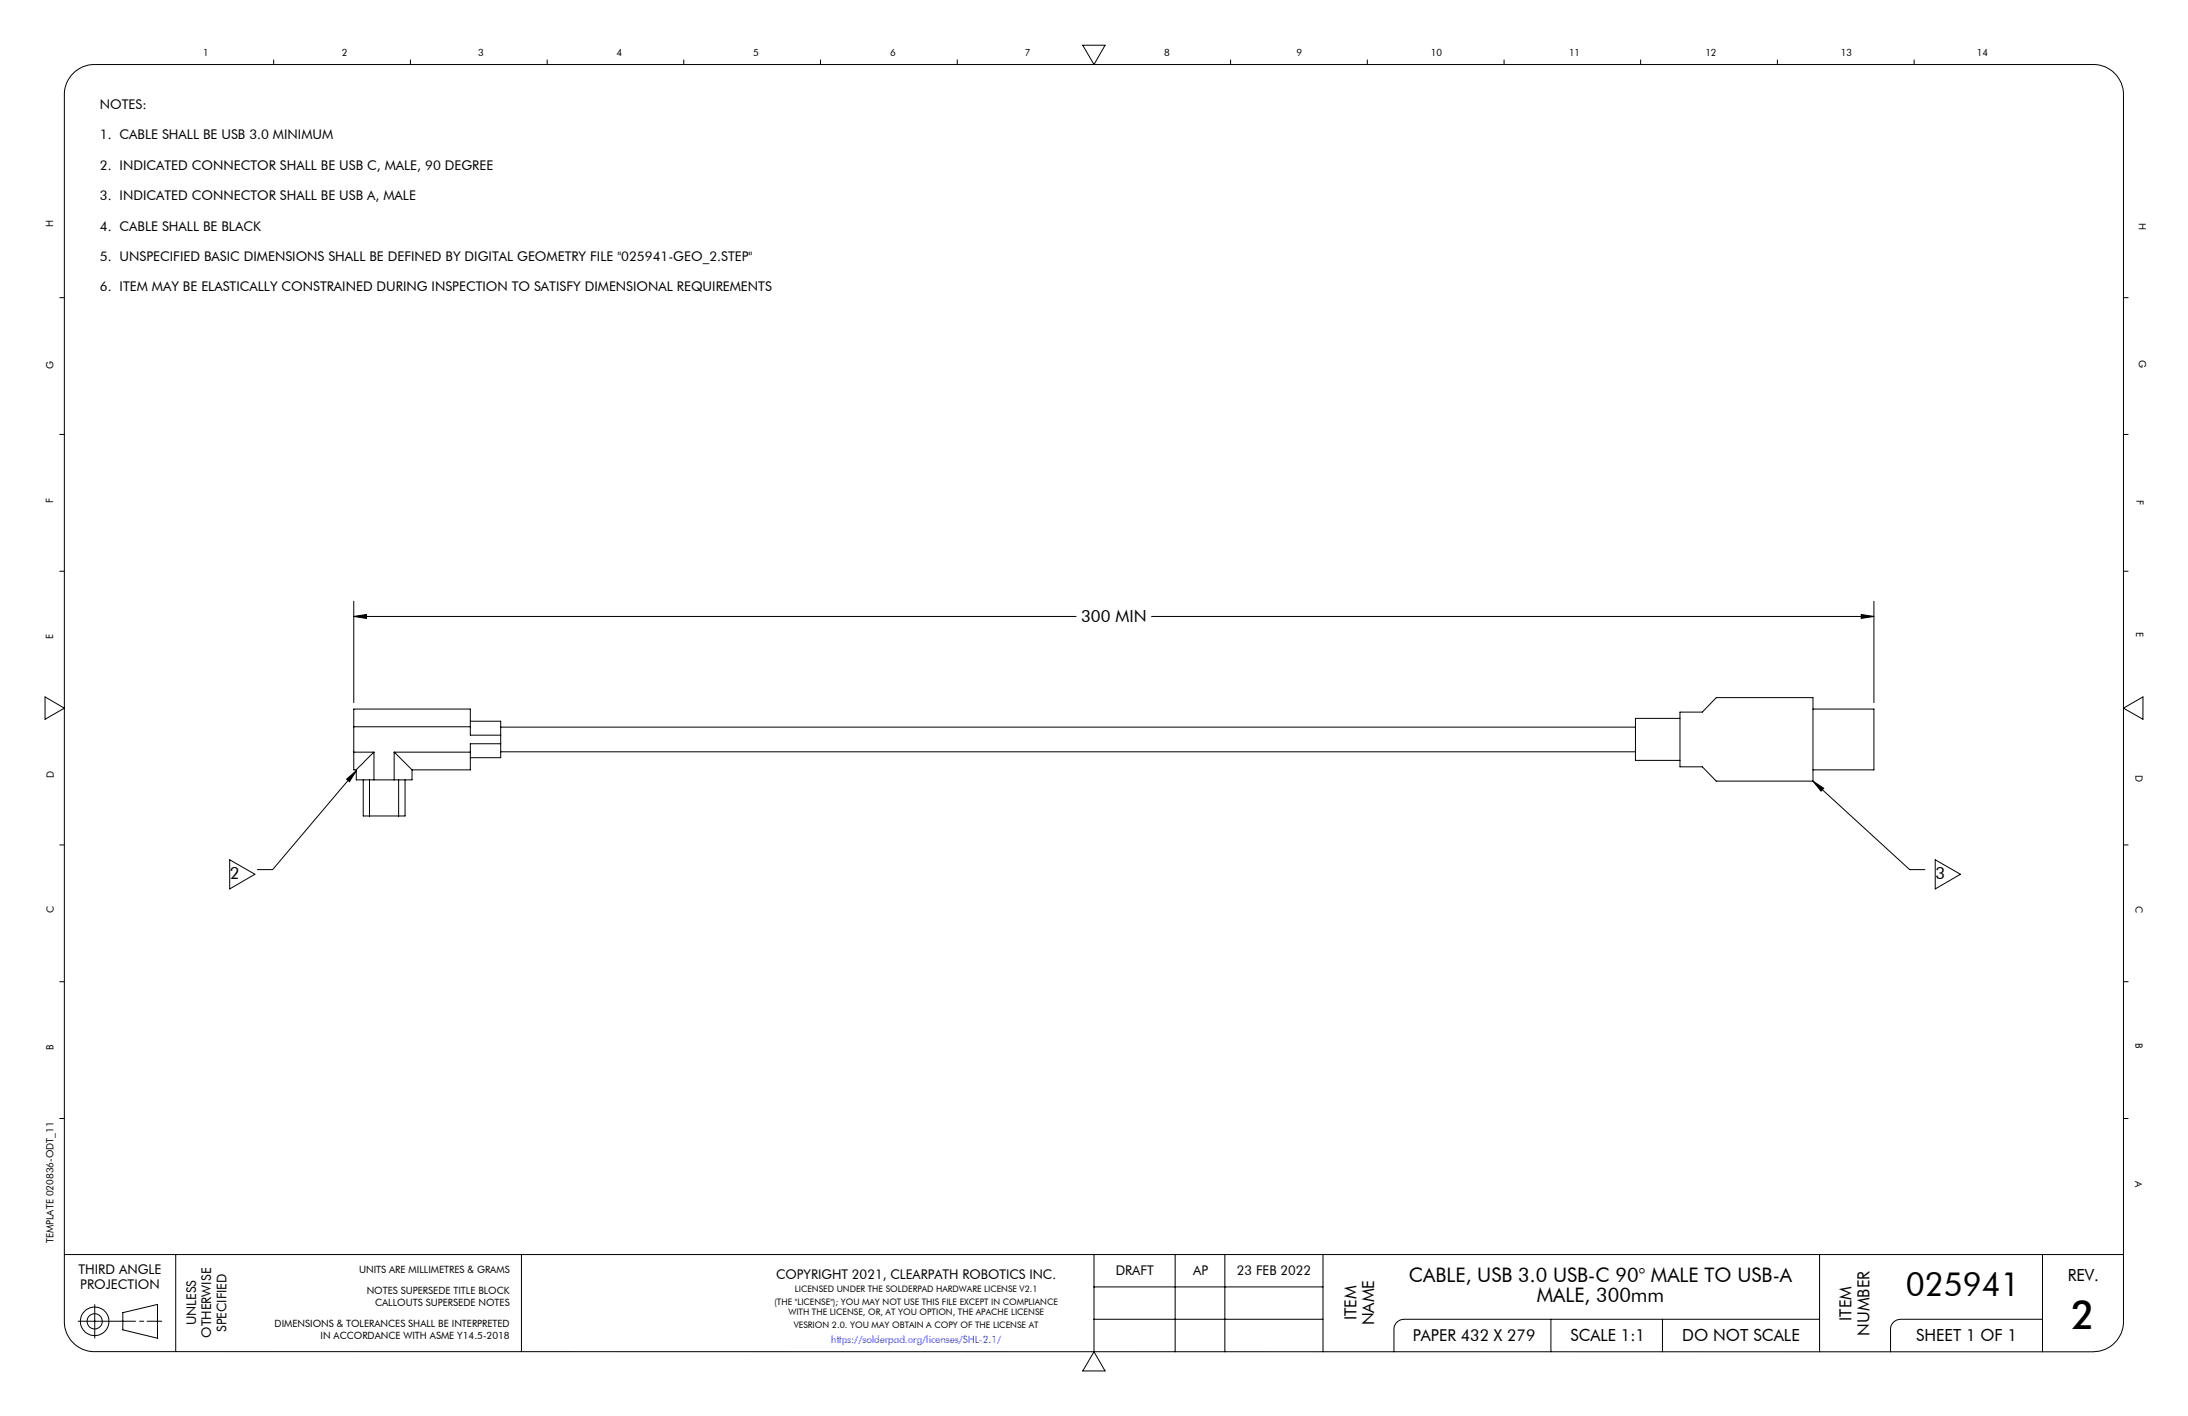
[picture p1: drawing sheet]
<svg xmlns="http://www.w3.org/2000/svg" width="432mm" height="279mm" viewBox="0 0 432 279" stroke-linecap="round" stroke-linejoin="round" font-family="sans-serif">
<g fill="none" stroke="#000" stroke-width=".2">
<path d="M14.3 14.6a5.7 5.7 0 0 1 4.4-1.9h394.4a6 6 0 0 1 6 6v242a6 6 0 0 1-6 6h-394.4a6 6 0 0 1-6-6v-242a5.9 5.9 0 0 1 1.6-4.1zM54 11.8v.9M81 11.8v.9M108 11.8v.9M134.9 11.8v.9M161.9 11.8v.9M188.9 11.8v.9M213.7 8.9h4.4l-2.2 3.8zM242.9 11.8v.9M269.8 11.8v.9M296.8 11.8v.9M323.8 11.8v.9"/>
<path d="M350.8 11.8v.9M377.8 11.8v.9M11.8 58.7h.9M419.1 58.7h.9M11.8 85.7h.9M419.1 85.7h.9M11.8 112.7h.9M69.8 118.6v20M369.8 118.6v20M419.1 112.7h.9M8.9 137.5l3.8 2.2-3.8 2.2zM69.8 121.6l2.5-.4v.8z"/>
<path d="M69.8 121.6h142.6M227.3 121.6h142.5M357.8 139.9h12v12h-12M367.3 121.2l2.5 .4-2.5 .4zM419.1 139.7l3.8-2.2v4.4zM68.4 153.7l1.9-1.6-1.3 2.1zM69.8 143.4v-3.5h23v3.5M69.8 148.4v3.5h.5M69.8 143.4v5M69.8 143.4h23M69.8 148.4h4M70.3 151.9v2h3.5"/>
<path d="M70.3 152.1l-16.5 19.5h-3M71.7 153.9v7.1h1.2M72.9 153.9v7.1M73.8 148.4l-3.5 3.5M73.8 153.9h4M73.8 148.4v5.5M77.8 148.4l3.5 3.5M77.8 148.4h15M77.8 148.4v5.5M78.7 153.9v7.1M79.9 153.9v7.1h-1.2M81.3 151.9v2h-3.5"/>
<path d="M92.8 142.3h6v2.8M92.8 148.4v3.5h-11.5M92.8 143.4v1.7h6M98.8 146.8v2.7h-6M98.8 143.5h224M98.8 148.3h224M98.8 146.8h-6v1.6M98.8 145.1v1.7M331.5 141.7h-8.7v8.3h8.7M331.5 140.5h4.5l2.7-2.8h19.1v16.4h-19.1l-2.7-2.8h-4.5zM357.8 154.1l19.1 17.5h3M357.8 154.1l2.1 1.4-.5 .6z"/>
<path d="M11.8 166.7h.9M45.3 169.7l5 2.8-5 2.9zM72.9 161h5.8M381.9 169.7l5 2.8-5 2.9zM419.1 166.7h.9M11.8 193.7h.9M419.1 193.7h.9M11.8 220.7h.9M419.1 220.7h.9M12.7 247.5h406.4M18.7 257.4v6.6M24.2 259l6.9-1.6v6.7l-6.9-1.7z"/>
<path d="M34.7 247.5v19.2M102.9 247.5v19.2M215.9 247.5v19.2M215.9 253.9h45.2M231.9 247.5v19.2M241.7 247.5v19.2M261.1 247.5v19.2M359.1 247.5v19.2M403.1 247.5v19.2M15.4 260.7h11.3M27.6 260.7h.8M29 260.7h2.9"/>
<path d="M215.9 260.3h45.2M215.9 266.7l2.2 3.8h-4.4zM306.1 260.3v6.4M328.1 260.3v6.4M359.1 260.3h-82a1.98 1.98 0 0 0-2 2v4.4M403.1 260.3h-28a1.98 1.98 0 0 0-2 2v4.4"/>
<circle cx="18.7" cy="260.7" r="1.5"/>
<circle cx="18.7" cy="260.7" r="2.82"/>
</g>
<g fill="#000">
<path d="M69.8 121.6l2.5-.4v.8zM367.3 121.2l2.5 .4-2.5 .4z"/>
<path d="M68.4 153.7l1.9-1.6-1.3 2.1zM357.8 154.1l2.1 1.4-.5 .6z"/>
</g>
<text font-size="7.9" x="408.8" y="262.3">2</text>
<text font-size="6.6" x="376.1" y="255.8">025941</text>
<g font-size="3.9">
<text x="278.1" y="253">CABLE, USB 3.0 USB-C 90° MALE TO USB-A</text>
<text x="303.3" y="257">MALE, 300mm</text>
</g>
<g font-size="3.3">
<text x="213.3" y="122.8">300 MIN</text>
<text x="45.4" y="173.5">2</text>
<text x="381.9" y="173.5">3</text>
<text x="408.1" y="252.7">REV.</text>
<text x="267.7" y="260.5" transform="rotate(-90 267.7 260.5)">ITEM</text>
<text x="271.2" y="261.5" transform="rotate(-90 271.2 261.5)">NAME</text>
<text x="365.4" y="260.6" transform="rotate(-90 365.4 260.6)">ITEM</text>
<text x="368.9" y="263.5" transform="rotate(-90 368.9 263.5)">NUMBER</text>
<text x="309.9" y="264.6">SCALE 1:1</text>
<text x="332" y="264.6">DO NOT SCALE</text>
<text x="378.2" y="264.6">SHEET 1 OF 1</text>
</g>
<text font-size="3.2" x="278.8" y="264.6">PAPER 432 X 279</text>
<g font-size="2.6">
<text x="19.7" y="21.5">NOTES:</text>
<text x="19.7" y="27.5">1. CABLE SHALL BE USB 3.0 MINIMUM</text>
<text x="19.7" y="33.5">2. INDICATED CONNECTOR SHALL BE USB C, MALE, 90 DEGREE</text>
<text x="19.7" y="39.5">3. INDICATED CONNECTOR SHALL BE USB A, MALE</text>
<text x="19.7" y="45.5">4. CABLE SHALL BE BLACK</text>
<text x="19.7" y="51.5">5. UNSPECIFIED BASIC DIMENSIONS SHALL BE DEFINED BY DIGITAL GEOMETRY FILE &quot;025941-GEO_2.STEP&quot;</text>
<text x="19.7" y="57.5">6. ITEM MAY BE ELASTICALLY CONSTRAINED DURING INSPECTION TO SATISFY DIMENSIONAL REQUIREMENTS</text>
<text x="15.5" y="251.4">THIRD ANGLE</text>
<text x="220.2" y="251.5">DRAFT</text>
<text x="235.5" y="251.5">AP</text>
<text x="244.1" y="251.5">23 FEB 2022</text>
<text x="15.8" y="254.4">PROJECTION</text>
<text x="153.2" y="252.3">COPYRIGHT 2021, CLEARPATH ROBOTICS INC.</text>
<text x="38.7" y="261.5" transform="rotate(-90 38.7 261.5)">UNLESS</text>
<text x="41.7" y="264" transform="rotate(-90 41.7 264)">OTHERWISE</text>
<text x="44.7" y="262.8" transform="rotate(-90 44.7 262.8)">SPECIFIED</text>
</g>
<g font-size="2">
<text x="40.1" y="11">1</text>
<text x="67.5" y="11">2</text>
<text x="94.3" y="11">3</text>
<text x="121.7" y="11">4</text>
<text x="148.6" y="11">5</text>
<text x="175.7" y="11">6</text>
<text x="202.3" y="11">7</text>
<text x="229.7" y="11">8</text>
<text x="255.9" y="11">9</text>
<text x="282.4" y="11">10</text>
<text x="309.7" y="11">11</text>
<text x="336.6" y="11">12</text>
<text x="363.3" y="11">13</text>
<text x="390.1" y="11">14</text>
<text x="10.5" y="44.9" transform="rotate(-90 10.5 44.9)">H</text>
<text x="422.1" y="44.1" transform="rotate(90 422.1 44.1)">H</text>
<text x="422.1" y="71.1" transform="rotate(90 422.1 71.1)">G</text>
<text x="10.6" y="72.9" transform="rotate(-90 10.6 72.9)">G</text>
<text x="10.5" y="99.3" transform="rotate(-90 10.5 99.3)">F</text>
<text x="421.6" y="98.7" transform="rotate(90 421.6 98.7)">F</text>
<text x="421.6" y="124.6" transform="rotate(90 421.6 124.6)">E</text>
<text x="10.5" y="126.1" transform="rotate(-90 10.5 126.1)">E</text>
<text x="10.7" y="153.5" transform="rotate(-90 10.7 153.5)">D</text>
<text x="421.4" y="153" transform="rotate(90 421.4 153)">D</text>
<text x="421.4" y="178.8" transform="rotate(90 421.4 178.8)">C</text>
<text x="10.6" y="180.2" transform="rotate(-90 10.6 180.2)">C</text>
<text x="10.6" y="207.2" transform="rotate(-90 10.6 207.2)">B</text>
<text x="421.4" y="205.8" transform="rotate(90 421.4 205.8)">B</text>
<text x="421.4" y="233.1" transform="rotate(90 421.4 233.1)">A</text>
<text x="10.5" y="245.3" transform="rotate(-90 10.5 245.3)">TEMPLATE 020836-ODT_11</text>
<text x="70.9" y="251.2">UNITS ARE MILLIMETRES &amp; GRAMS</text>
<text x="72.4" y="255.2">NOTES SUPERSEDE TITLE BLOCK</text>
<text x="74" y="257.7">CALLOUTS SUPERSEDE NOTES</text>
<text x="54.2" y="261.7">DIMENSIONS &amp; TOLERANCES SHALL BE INTERPRETED</text>
<text x="63.3" y="264.2">IN ACCORDANCE WITH ASME Y14.5-2018</text>
</g>
<text font-size="2" fill="#00f" x="164" y="264.9">https://solderpad.org/licenses/SHL-2.1/</text>
<g font-size="1.8">
<text x="152.8" y="257.4">(THE &quot;LICENSE&quot;); YOU MAY NOT USE THIS FILE EXCEPT IN COMPLIANCE</text>
<text x="156.9" y="255">LICENSED UNDER THE SOLDERPAD HARDWARE LICENSE V2.1</text>
<text x="155.6" y="259.5">WITH THE LICENSE, OR, AT YOU OPTION, THE APACHE LICENSE</text>
<text x="156.7" y="262">VESRION 2.0. YOU MAY OBTAIN A COPY OF THE LICENSE AT</text>
</g>
</svg>
